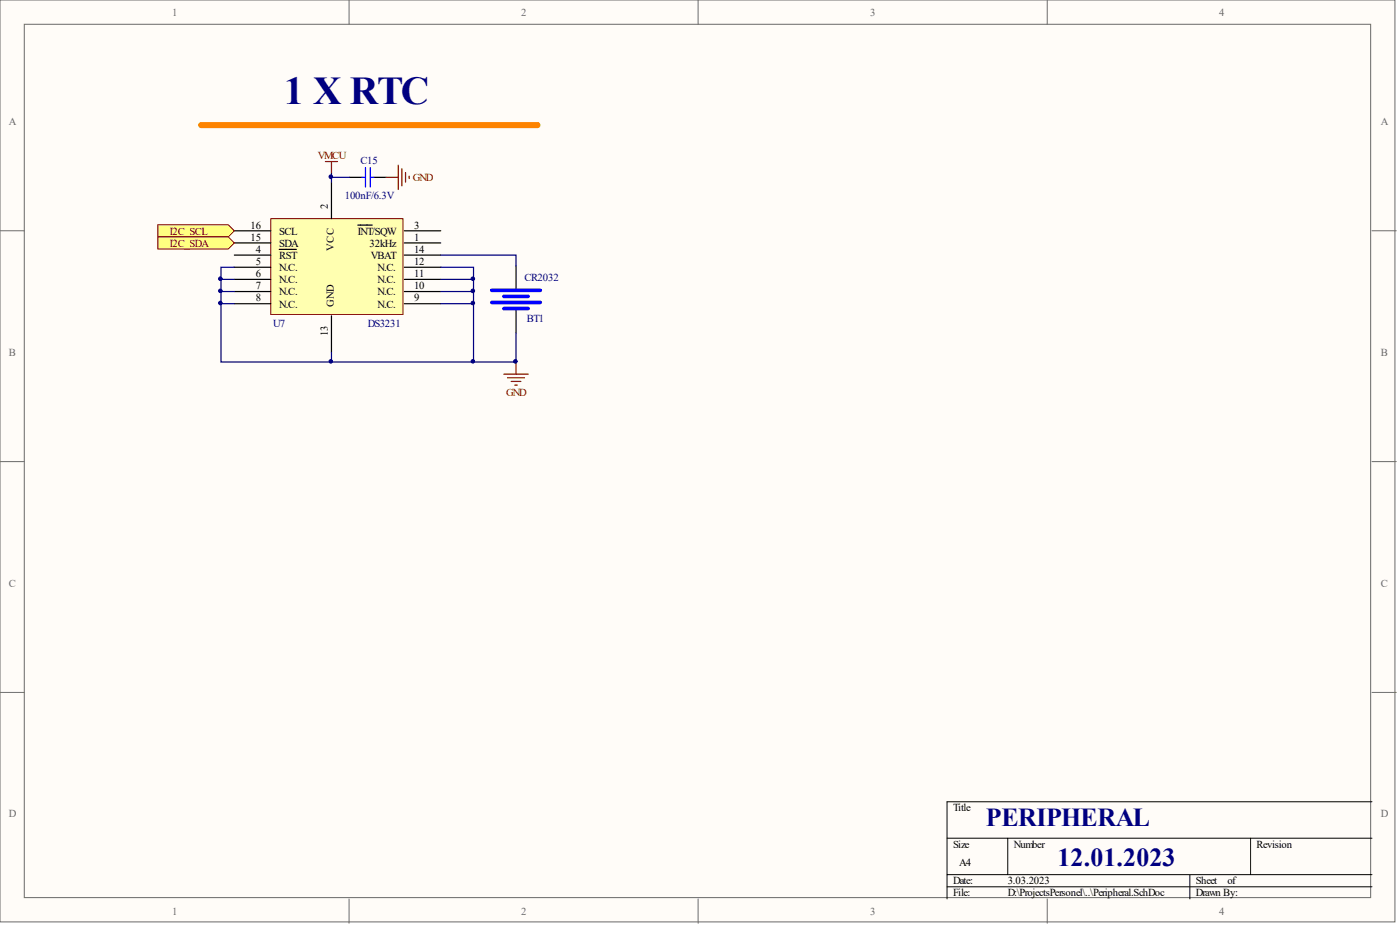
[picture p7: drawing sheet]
<svg xmlns="http://www.w3.org/2000/svg" width="292mm" height="193mm" viewBox="0 0 292 193" stroke-linecap="round" stroke-linejoin="round" font-family="sans-serif">
<g fill="#fffcf8" stroke="#696969" stroke-width=".21">
<path d="M0 0h291v192.3h-291z"/>
<path d="M5.1 5.1h280.9v182.2h-280.9z"/>
</g>
<path d="M72.8 0v5.1M145.7 0v5.1M218.5 0v5.1M0 48.1h5.1M286.3 48.1h5M0 96.3h5.1M286.3 96.3h5M0 144.5h5.1M286.3 144.5h5M72.8 187.5v5.1M145.7 187.5v5.1M218.5 187.5v5.1" fill="none" stroke="#696969" stroke-width=".21"/>
<path d="M197.6 174.9h88.7M210.3 174.9v7.6M260.9 174.9v7.6M286.3 167.3h-88.7v20.2M197.6 182.5h88.7M197.6 185h88.7M248.3 182.5v5" fill="none" stroke="#000" stroke-width=".21"/>
<path d="M56.5 45.6h27.6v20h-27.6z" fill="#ffffb0" stroke="#800000" stroke-width=".21"/>
<g fill="none" stroke="#000" stroke-width=".25">
<path d="M69.2 38v7.6M48.9 48.1h7.6M48.9 50.7h7.6M48.9 53.2h7.6M48.9 55.8h7.6M48.9 58.3h7.6M58.3 52h3.5M74.7 47h3M84.4 48.1h7.6M84.4 50.7h7.6M84.4 53.2h7.6M84.4 55.8h7.6"/>
<path d="M84.4 58.3h7.6M48.9 60.8h7.6M48.9 63.4h7.6M69.2 65.9v7.6M84.4 60.8h7.6M84.4 63.4h7.6"/>
</g>
<path d="M42 26.1h70.1" fill="none" stroke="#fd8300" stroke-width="1.3"/>
<path d="M67.9 33.7h2.5M69.2 33.7v2.5M105.1 78.1h5.1M105.9 78.8h3.5M106.6 79.6h2.1M107.7 75.5v2.6M107.4 80.3h.5" fill="none" stroke="#800000" stroke-width=".25"/>
<path d="M48.9 58.3h-2.8v2.5M48.9 55.8h-2.8v2.5M92 58.3h6.8v2.5M92 55.8h6.8v2.5M48.9 63.4h-2.8v12.1h23.1M48.9 60.8h-2.8v2.6M92 63.4h6.8v12.1h-29.6v-2M92 60.8h6.8v2.6" fill="none" stroke="#000080" stroke-width=".25"/>
<g fill="#ffff80" stroke="#800000" stroke-width=".21">
<path d="M32.9 46.9h14.7l1.3 1.2-1.3 1.3h-14.7z" fill-rule="evenodd"/>
<path d="M32.9 49.4h14.7l1.3 1.3-1.3 1.3h-14.7z" fill-rule="evenodd"/>
</g>
<path d="M73 37h2.5M78 37h2.6M107.7 55.5v5.1M107.7 64.4v5" fill="none" stroke="#000" stroke-width=".25"/>
<path d="M75.5 37h.8M76.3 35v4M77.3 35v4M77.3 37h.7" fill="none" stroke="#00f" stroke-width=".25"/>
<path d="M80.6 37h2.5M83.1 34.5v5M83.9 35.2v3.6M84.6 36v2M85.4 36.7v.6" fill="none" stroke="#800000" stroke-width=".25"/>
<path d="M69.2 36.2v.8h3.8M69.2 37v1M92 53.2h15.7v2.3M107.7 69.4v6.1h-8.9" fill="none" stroke="#000080" stroke-width=".25"/>
<path d="M102.6 60.6h10.1M102.6 63.1h10.1M105.1 61.8h5.1M105.1 64.4h5.1" fill="none" stroke="#00f" stroke-width=".76"/>
<g fill="#000080" stroke="#000080" stroke-width=".21">
<circle cx="46" cy="63.2" r=".37"/>
<circle cx="46" cy="60.7" r=".37"/>
<circle cx="46" cy="58.1" r=".37"/>
<circle cx="69" cy="75.4" r=".37"/>
<circle cx="69" cy="36.9" r=".37"/>
<circle cx="98.7" cy="75.4" r=".37"/>
<circle cx="98.7" cy="63.2" r=".37"/>
<circle cx="98.7" cy="60.7" r=".37"/>
<circle cx="98.7" cy="58.1" r=".37"/>
<circle cx="107.5" cy="75.4" r=".37"/>
</g>
<text font-size="8.2" fill="#000080" x="59.3" y="21.7">1 X RTC</text>
<g font-size="5.4" fill="#000080">
<text x="205.7" y="172.4">PERIPHERAL</text>
<text x="220.6" y="180.7">12.01.2023</text>
</g>
<g font-size="2.2" fill="#696969">
<text x="35.9" y="3.3">1</text>
<text x="108.7" y="3.3">2</text>
<text x="181.6" y="3.3">3</text>
<text x="254.4" y="3.3">4</text>
<text x="1.8" y="26.1">A</text>
<text x="288.1" y="26.1">A</text>
<text x="1.8" y="74.2">B</text>
<text x="288.1" y="74.2">B</text>
<text x="1.8" y="122.4">C</text>
<text x="288.1" y="122.4">C</text>
<text x="1.8" y="170.5">D</text>
<text x="288.1" y="170.5">D</text>
<text x="35.9" y="190.8">1</text>
<text x="108.7" y="190.8">2</text>
<text x="181.6" y="190.8">3</text>
<text x="254.4" y="190.8">4</text>
</g>
<g font-size="2.2" fill="#800000">
<text x="66.3" y="33.2">VMCU</text>
<text x="86.1" y="37.8">GND</text>
<text x="35.5" y="48.9">I2C_SCL</text>
<text x="35.5" y="51.5">I2C_SDA</text>
<text x="105.6" y="82.6">GND</text>
</g>
<g font-size="2.2" fill="#000080">
<text x="75.2" y="34.2">C15</text>
<text x="71.9" y="41.6">100nF/6.3V</text>
<text x="109.4" y="58.6">CR2032</text>
<text x="57" y="68.2">U7</text>
<text x="76.8" y="68.2">DS3231</text>
<text x="109.9" y="67.2">BT1</text>
</g>
<g font-size="2.2">
<text x="52.3" y="47.7">16</text>
<text x="68.4" y="43.6" transform="rotate(-90 68.4 43.6)">2</text>
<text x="86.4" y="47.7">3</text>
<text x="52.3" y="50.2">15</text>
<text x="53.4" y="52.7">4</text>
<text x="58.3" y="48.9">SCL</text>
<text x="58.3" y="51.5">SDA</text>
<text x="69.7" y="52.3" transform="rotate(-90 69.7 52.3)">VCC</text>
<text x="74.7" y="48.9">INT/SQW</text>
<text x="77.1" y="51.5">32kHz</text>
<text x="86.4" y="52.7">14</text>
<text x="86.4" y="50.2">1</text>
<text x="53.4" y="55.3">5</text>
<text x="53.4" y="57.8">6</text>
<text x="58.3" y="54">RST</text>
<text x="58.3" y="56.5">N.C.</text>
<text x="58.3" y="59.1">N.C.</text>
<text x="77.4" y="54">VBAT</text>
<text x="78.8" y="59.1">N.C.</text>
<text x="78.8" y="56.5">N.C.</text>
<text x="86.4" y="57.8">11</text>
<text x="86.4" y="55.3">12</text>
<text x="53.4" y="60.3">7</text>
<text x="53.4" y="62.9">8</text>
<text x="58.3" y="61.6">N.C.</text>
<text x="58.3" y="64.2">N.C.</text>
<text x="69.7" y="64.1" transform="rotate(-90 69.7 64.1)">GND</text>
<text x="78.8" y="64.2">N.C.</text>
<text x="78.8" y="61.6">N.C.</text>
<text x="86.4" y="62.9">9</text>
<text x="86.4" y="60.3">10</text>
<text x="68.4" y="70.1" transform="rotate(-90 68.4 70.1)">13</text>
<text x="198.9" y="169.2">Title</text>
<text x="198.9" y="176.9">Size</text>
<text x="211.5" y="176.9">Number</text>
<text x="262.2" y="176.9">Revision</text>
<text x="198.9" y="184.5">Date:</text>
<text x="200.1" y="180.7">A4</text>
<text x="210.3" y="184.5">3.03.2023</text>
<text x="249.5" y="184.5">Sheet</text>
<text x="256.1" y="184.5">of</text>
<text x="198.9" y="187">File:</text>
<text x="210.3" y="187">D:\ProjectsPersonel\..\Peripheral.SchDoc</text>
<text x="249.5" y="187">Drawn By:</text>
</g>
</svg>
